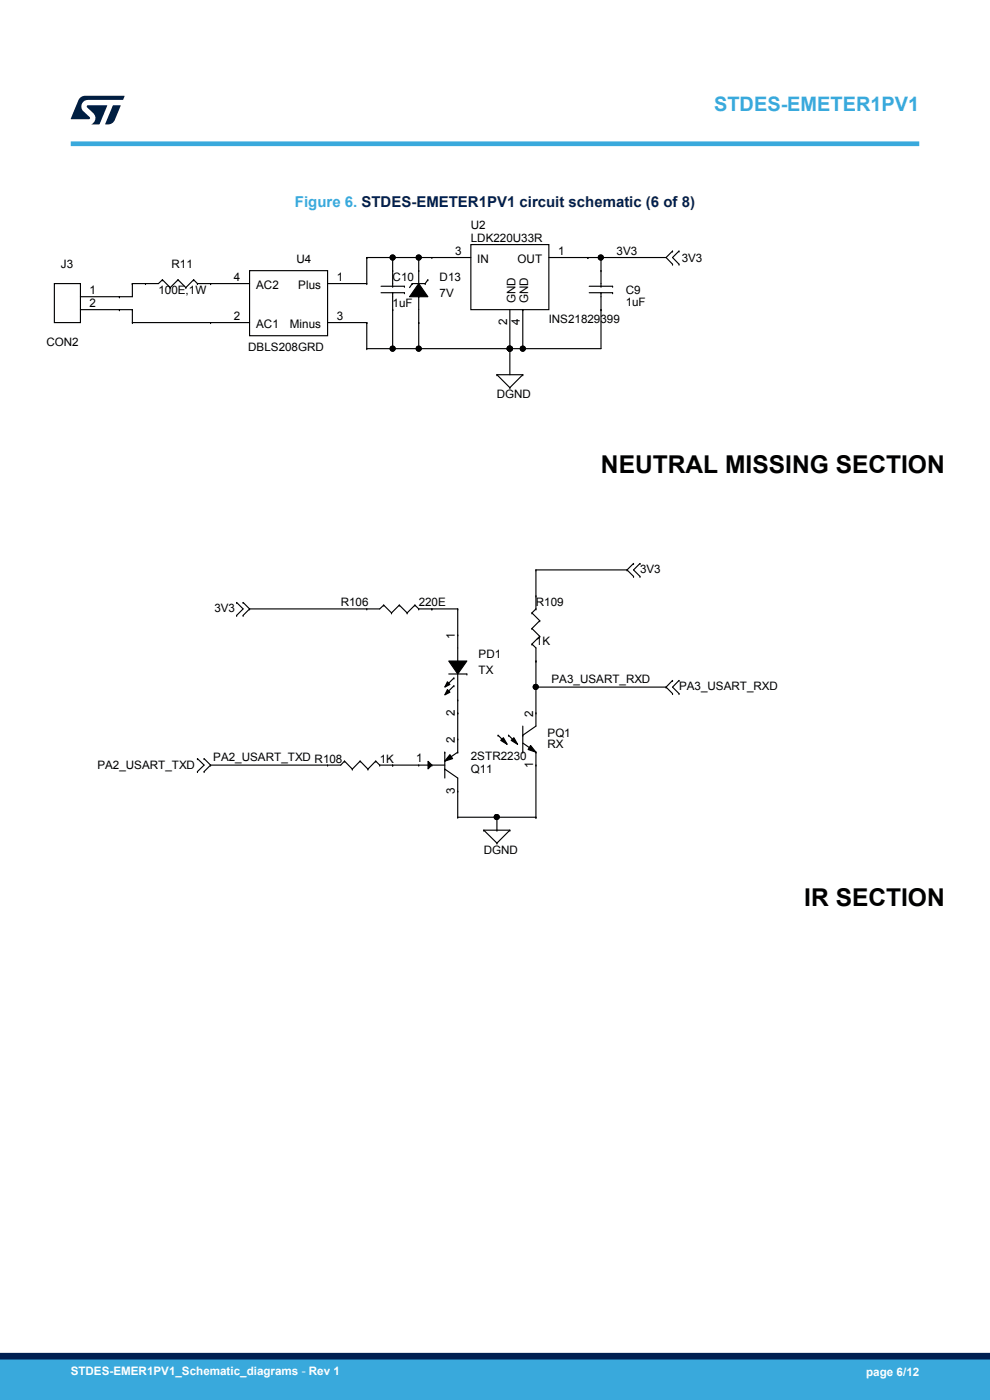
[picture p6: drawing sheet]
<svg xmlns="http://www.w3.org/2000/svg" width="210mm" height="297mm" viewBox="0 0 210 297" stroke-linecap="round" stroke-linejoin="round" font-family="sans-serif">
<g fill="none" stroke="#000" stroke-width=".24">
<path d="M34.5 59.4l-.9 .8h-5.5M34.5 59.4h.1M34.5 59.4l1.6 1.6M37.8 59.4h.1M37.8 59.4l1.6 1.6M37.8 59.4l-1.7 1.6M41.1 59.4h.1M41.1 59.4l.8 .8M41.1 59.4l-1.7 1.6M52.9 57.4h16.6v13.8h-16.6zM77.8 54.6h.1M77.8 54.6v5.6"/>
<path d="M77.8 54.6h22.1M83.3 57.4h.1M83.3 54.6h.1M83.3 54.6v6.1M88.8 57.4h.1M88.8 54.6h.1M88.8 54.6v5.6M90.8 59.4h.1M90.8 59.4l-.6 .8M91.6 54.6h.1M99.9 51.9h16.5v13.8h-16.5zM116.4 54.6h24.9"/>
<path d="M124.7 54.6h.1M127.5 57.4h.1M127.5 54.6h.1M127.5 54.6v6.1M141.3 54.6l1.4 1.4M142.7 53.3l-1.4 1.3M142.7 53.3h.1M142.7 56h.1M144 56h.1M144 53.3h.1M144 53.3l-1.3 1.3 1.3 1.4M11.5 60.2h5.6v8.2h-5.6z"/>
<path d="M17.1 65.7h11M25.3 62.9h.1M25.3 65.7h.1M28.1 68.4h.1M28.1 65.7h.1M28.1 60.2h.1M28.1 60.2v2.7h-11M28.1 65.7v2.7M28.1 68.4h24.8M30.9 60.2h.1M36.1 61h.1M39.4 61h.1"/>
<path d="M41.9 60.2h.1M41.9 60.2h11M44.7 60.2h.1M44.7 68.4h.1M69.5 60.2h8.3M69.5 68.4h8.3M77.8 60.2h.1M77.8 68.4h.1M77.8 74h.1M77.8 68.4v5.6M80.8 62.1h5M80.8 60.7h5"/>
<path d="M83.3 60.7h.1M83.3 62.1h.1M83.3 65.7h.1M83.3 74h.1M83.3 62.1v11.9M85.8 62.1h.1M85.8 60.7h.1M87.4 60.2h.1M87.4 60.2h2.8M87.4 60.2l-.5 .8M88.8 60.2l2 2.7h-3.9zM88.8 62.9h.1"/>
<path d="M88.8 68.4h.1M88.8 74h.1M88.8 62.9v11.1M90.2 60.2h.1M105.4 79.5l2.8 2.7M105.4 79.5h.1M105.4 79.5h5.5M108.2 74h.1M108.2 65.7v13.8M110.9 79.5h.1M110.9 65.7h.1M110.9 74h.1"/>
<path d="M110.9 79.5l-2.7 2.7M110.9 65.7v8.3M125 62.1h4.9M125 60.7h4.9M127.5 60.7h.1M127.5 62.1h.1M127.5 65.7h.1M127.5 62.1v11.9h-49.7M129.9 62.1h.1M129.9 60.7h.1M108.2 82.2h.1M134.4 119.5l-1.4 1.4"/>
<path d="M134.4 119.5h.1M135.8 119.5l-1.4 1.4 1.4 1.4M135.8 119.5h.1M50.2 127.8h.1M50.2 130.5h.1M50.2 127.8l1.4 1.4-1.4 1.3M51.6 127.8l1.3 1.4M51.6 130.5h.1M51.6 127.8h.1M52.9 129.2h.1M52.9 129.2l-1.3 1.3M77.8 129.2h.1"/>
<path d="M81.4 128.4l-.9 .8h-27.6M81.4 128.4h.1M81.4 128.4l1.6 1.6M83 130h.1M84.7 128.4h.1M84.7 128.4l1.7 1.6M84.7 128.4l-1.7 1.6M86.4 130h.1M88 128.4h.1M88 128.4l.8 .8M88 128.4l-1.6 1.6M88.8 129.2h.1"/>
<path d="M88.8 129.2h8.3M91.6 129.2h.1M97.1 134.7h.1M97.1 129.2h.1M97.1 129.2v11M112.8 133.3l1.7 1.7M112.8 130l1.7 1.7M112.8 136.6l.9 .9v16.5l-2.8 2M112.8 136.6h.1M112.8 133.3h.1M112.8 130h.1M113.7 129.2h.1"/>
<path d="M113.7 126.4h.1M113.7 120.9h.1M113.7 120.9v8.3M113.7 120.9h19.3M113.7 129.2l-.9 .8M114.5 135h.1M114.5 131.7h.1M114.5 135l-1.7 1.6M114.5 131.7l-1.7 1.6M133 120.9h.1M133 120.9l1.4 1.4M134.4 122.3h.1"/>
<path d="M135.8 122.3h.1M94.3 159.6h.1M94.3 159.6v5.5M94.9 146.3l.5 .6-1.1 .5zM94.9 144.6l.5 .6-1.1 .6zM95.2 140.2h3.8l-1.9 2.8zM95.2 143h3.8M96.3 143.8h.1M96.3 145.5h.1M96.3 143.8l-1.7 1.7M96.3 145.5l-1.7 1.6M97.1 159.6h.1"/>
<path d="M97.1 156.8h.1M97.1 140.2h.1M97.1 148.5h.1M97.1 151.3h.1M97.1 143v16.6M97.1 159.6l-2.8 1.9M99 143h.1M105.6 156h.1M105.6 156l1.7 1.6M106.8 156.5l.8 1.4-1.4-.8zM107.9 156l1.6 1.6M107.9 156h.1"/>
<path d="M109 156.5l.8 1.4-1.4-.8zM110.9 156h.1M110.9 159.6h.1M110.9 157.6l2.8 2M110.9 154v5.6M112.6 158.2l1.1 1.4-1.7-.6zM113.7 140.2h.1M113.7 159.6h.1M113.7 151.3h.1M113.7 145.8h.1M113.7 159.6v13.8M113.7 145.8h27.6"/>
<path d="M141.3 145.8h.1M141.3 145.8l1.4 1.3M142.7 144.4l-1.4 1.4M142.7 144.4h.1M142.7 147.1h.1M144 147.1h.1M144 144.4h.1M144 144.4l-1.3 1.4 1.3 1.3M41.9 160.9h.1M41.9 163.7h.1M41.9 160.9l1.4 1.4-1.4 1.4M43.3 160.9l1.4 1.4"/>
<path d="M43.3 163.7h.1M43.3 160.9h.1M44.7 162.3h.1M44.7 162.3l-1.4 1.4M69.5 162.3h.1M73.1 161.5h.1M73.1 161.5l1.6 1.7M73.1 161.5l-.8 .8h-27.6M74.7 163.2h.1M76.4 161.5h.1M76.4 161.5l1.6 1.7M76.4 161.5l-1.7 1.7"/>
<path d="M78 163.2h.1M79.7 161.5h.1M79.7 161.5l.8 .8M79.7 161.5l-1.7 1.7M80.5 162.3h.1M80.5 162.3h13.8M83.3 162.3h.1M88.8 162.3h.1M90.8 161.5l.8 .8-.8 .8zM91.6 162.3h.1M94.3 163.2l2.8 1.9v8.3M94.3 163.2h.1"/>
<path d="M95.4 160.1l.6 .8-1.7 .6zM97.1 167.8h.1M97.1 173.4h.1M97.1 173.4h16.6M102.6 176.1h.1M102.6 176.1h5.6M102.6 176.1l2.8 2.8M105.4 178.9h.1M105.4 173.4h.1M105.4 176.1h.1M105.4 173.4v2.7M108.2 176.1h.1"/>
<path d="M108.2 176.1l-2.8 2.8M113.7 162.3h.1M113.7 173.4h.1"/>
<circle cx="83.3" cy="54.6" r=".53"/>
<circle cx="88.8" cy="54.6" r=".53"/>
<circle cx="127.4" cy="54.6" r=".53"/>
<circle cx="83.3" cy="74" r=".53"/>
<circle cx="88.8" cy="74" r=".53"/>
<circle cx="108.1" cy="74" r=".54"/>
<circle cx="110.9" cy="74" r=".53"/>
<circle cx="113.6" cy="145.7" r=".53"/>
<circle cx="105.4" cy="173.3" r=".53"/>
</g>
<g fill="#000">
<path d="M106.8 156.5l.8 1.4-1.4-.8zM109 156.5l.8 1.4-1.4-.8zM112.6 158.2l1.1 1.4-1.7-.6zM90.8 161.5l.8 .8-.8 .8zM95.4 160.1l.6 .8-1.7 .6z"/>
<path d="M88.8 60.2l2 2.7h-3.9z" fill-rule="evenodd"/>
<path d="M94.9 146.3l.5 .6-1.1 .5z" fill-rule="evenodd"/>
<path d="M94.9 144.6l.5 .6-1.1 .6z" fill-rule="evenodd"/>
<path d="M95.2 140.2h3.8l-1.9 2.8z" fill-rule="evenodd"/>
<circle cx="83.3" cy="54.6" r=".53"/>
<circle cx="88.8" cy="54.6" r=".53"/>
<circle cx="127.4" cy="54.6" r=".53"/>
<circle cx="83.3" cy="74" r=".53"/>
<circle cx="88.8" cy="74" r=".53"/>
<circle cx="108.1" cy="74" r=".54"/>
<circle cx="110.9" cy="74" r=".53"/>
<circle cx="113.6" cy="145.7" r=".53"/>
<circle cx="105.4" cy="173.3" r=".53"/>
</g>
<path d="M15 30.5h180" fill="none" stroke="#39a9dc" stroke-width="1"/>
<g fill="#001e41">
<path d="M17.1 20.7l.9-.4 8.4 .1-.3 .8h-7.4a1.4 1.4 0 0 0-1.3 .8 1.4 1.4 0 0 0 .2 1.5l1.4 1.3v.4l-4 .1 1.6-4.1z"/>
<path d="M24 22.4h1.6l-1.3 3.1a1.54 1.54 0 0 1-1.4 .9l-.6-.1z"/>
<path d="M18.5 22.4h4.2l-1.6 4h-1.7a1.48 1.48 0 0 0 .4-2.4l-1.3-1.2z"/>
</g>
<g fill="#39a9dc">
<path d="M0 288.4h210v8.6h-210z" fill-rule="evenodd"/>
<path d="M-.1 288.4h210.2v4.4h-210.2z" fill-rule="evenodd"/>
</g>
<path d="M0 287.7h210" fill="none" stroke="#002052" stroke-width="1.4"/>
<g font-size="5.2">
<text x="127.5" y="100.4">NEUTRAL MISSING SECTION</text>
<text x="170.6" y="192.2">IR SECTION</text>
</g>
<text font-size="4.2" fill="#39a9dc" x="151.5" y="23.5">STDES-EMETER1PV1</text>
<text font-size="3.2" fill="#39a9dc" x="62.6" y="43.8">Figure 6. STDES-EMETER1PV1 circuit schematic (6 of 8)</text>
<g font-size="2.5">
<text x="99.9" y="48.6">U2</text>
<text x="99.9" y="51.4">LDK220U33R</text>
<text x="12.9" y="56.9">J3</text>
<text x="36.4" y="56.9">R11</text>
<text x="49.6" y="59.6">4</text>
<text x="62.9" y="55.8">U4</text>
<text x="71.4" y="59.6">1</text>
<text x="83.3" y="59.6">C10</text>
<text x="93.3" y="59.6">D13</text>
<text x="96.6" y="54">3</text>
<text x="101.3" y="55.8">IN</text>
<text x="109.8" y="55.8">OUT</text>
<text x="118.4" y="54">1</text>
<text x="130.8" y="54.1">3V3</text>
<text x="144.6" y="55.5">3V3</text>
<text x="19" y="62.3">1</text>
<text x="19" y="65.1">2</text>
<text x="33.6" y="62.4">100E,1W</text>
<text x="54.3" y="61.3">AC2</text>
<text x="63.3" y="61.3">Plus</text>
<text x="83.3" y="65.2">1uF</text>
<text x="93.3" y="62.9">7V</text>
<text x="109.3" y="64.3" transform="rotate(-90 109.3 64.3)">GND</text>
<text x="112.1" y="64.3" transform="rotate(-90 112.1 64.3)">GND</text>
<text x="132.7" y="62.4">C9</text>
<text x="132.7" y="64.9">1uF</text>
<text x="49.6" y="67.8">2</text>
<text x="54.3" y="69.6">AC1</text>
<text x="61.5" y="69.6">Minus</text>
<text x="71.4" y="67.8">3</text>
<text x="107.5" y="69" transform="rotate(-90 107.5 69)">2</text>
<text x="110.3" y="69" transform="rotate(-90 110.3 69)">4</text>
<text x="116.4" y="68.5">INS21829399</text>
<text x="9.9" y="73.4">CON2</text>
<text x="52.7" y="74.5">DBLS208GRD</text>
<text x="105.4" y="84.5">DGND</text>
<text x="135.8" y="121.5">3V3</text>
<text x="45.5" y="129.7">3V3</text>
<text x="72.3" y="128.7">R106</text>
<text x="88.8" y="128.7">220E</text>
<text x="113.7" y="128.7">R109</text>
<text x="96.5" y="135.5" transform="rotate(-90 96.5 135.5)">1</text>
<text x="113.7" y="136.9">1K</text>
<text x="101.5" y="139.7">PD1</text>
<text x="101.5" y="143">TX</text>
<text x="117" y="145">PA3_USART_RXD</text>
<text x="144" y="146.3">PA3_USART_RXD</text>
<text x="96.5" y="151.8" transform="rotate(-90 96.5 151.8)">2</text>
<text x="113.1" y="152.1" transform="rotate(-90 113.1 152.1)">2</text>
<text x="45.2" y="161.5">PA2_USART_TXD R108</text>
<text x="80.5" y="161.8">1K</text>
<text x="88.3" y="161.7">1</text>
<text x="96.5" y="157.6" transform="rotate(-90 96.5 157.6)">2</text>
<text x="99.9" y="161.2">2STR2230</text>
<text x="116.1" y="156.3">PQ1</text>
<text x="116.1" y="158.7">RX</text>
<text x="20.7" y="163.2">PA2_USART_TXD</text>
<text x="99.9" y="164">Q11</text>
<text x="113.1" y="162.9" transform="rotate(-90 113.1 162.9)">1</text>
<text x="96.5" y="168.4" transform="rotate(-90 96.5 168.4)">3</text>
<text x="102.6" y="181.1">DGND</text>
</g>
<g font-size="2.5" fill="#fff">
<text x="15" y="291.6">STDES-EMER1PV1_Schematic_diagrams - Rev 1</text>
<text x="183.7" y="291.9">page 6/12</text>
</g>
</svg>
